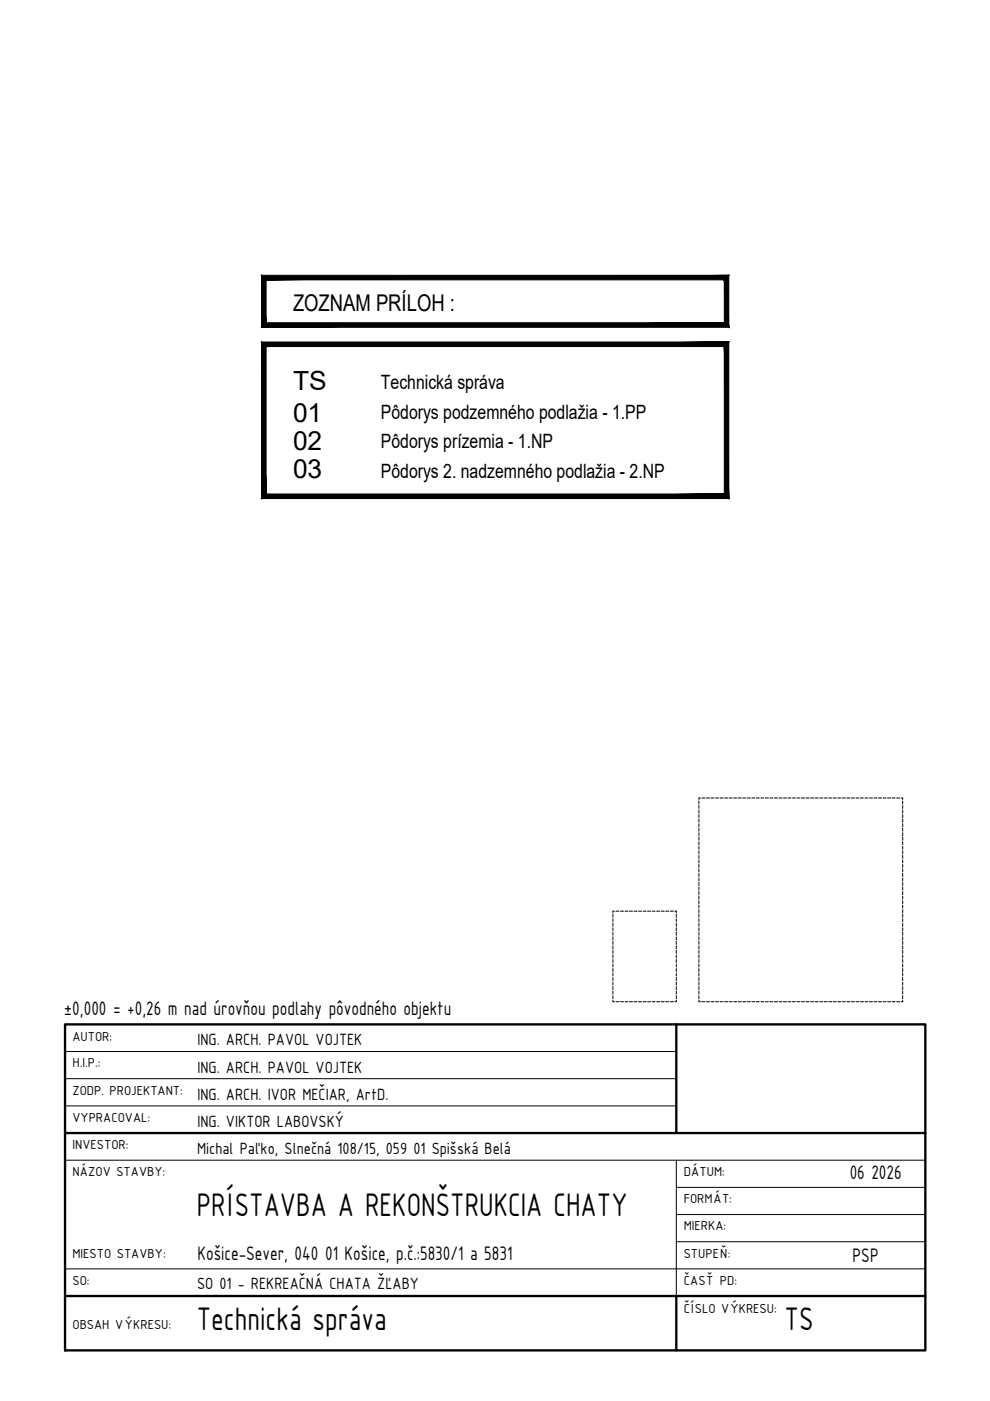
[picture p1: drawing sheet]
<svg xmlns="http://www.w3.org/2000/svg" width="210mm" height="297mm" viewBox="0 0 210 297" stroke-linecap="round" stroke-linejoin="round" font-family="sans-serif">
<!-- layer: Rozpiska -->
<g fill="#000" stroke="#000" stroke-width=".21">
<path d="M55.5 58.4v11l.9-1zM55.5 58.4l.9 .9v9.1zM55.5 58.4l.9 .9 98.1-.9zM56.4 59.3l98.1-.9-.9 .9zM154.5 58.4l-.9 .9 .9 10.1zM153.6 59.3l.9 10.1-.9-1zM55.5 69.4h99l-.9-1zM55.5 69.4l.9-1h97.2z"/>
<path d="M55.5 72.5v33.2l.9-1zM55.5 72.5l.9 1v31.2zM55.5 72.5l.9 1 98.1-1zM56.4 73.5l98.1-1-.9 1zM154.5 72.5l-.9 1 .9 32.2zM153.6 73.5l.9 32.2-.9-1zM55.5 105.7h99l-.9-1zM55.5 105.7l.9-1h97.2z"/>
</g>
<!-- layer: G-ANNO-TTLB-WIDE -->
<path d="M13.8 217.2h182.4v69.1h-182.4zM143.4 217.2v23M13.8 240.2h182.4M13.8 274.8h182.4M143.4 274.8v11.5" fill="none" stroke="#000" stroke-width=".5"/>
<!-- layer: G-ANNO-TTLB -->
<g fill="none" stroke="#000" stroke-width=".21">
<path d="M148.2 169.8v.7M148.2 170.8v.6M148.2 171.8v.6M148.2 172.7v.7M148.2 173.7v.6M148.2 174.6v.7M148.2 175.6v.6M148.2 176.5v.7M148.2 177.5v.6M148.2 178.5v.6M148.2 179.4v.7M148.5 169.2h-.3v.3"/>
<path d="M148.8 169.2h.7M149.8 169.2h.6M150.7 169.2h.7M151.7 169.2h.6M152.7 169.2h.6M153.6 169.2h.7M154.6 169.2h.6M155.6 169.2h.6M156.5 169.2h.7M157.5 169.2h.6M158.4 169.2h.7M159.4 169.2h.6"/>
<path d="M160.3 169.2h.7M161.3 169.2h.6M162.3 169.2h.6M163.2 169.2h.7M164.2 169.2h.6M165.2 169.2h.6M166.1 169.2h.7M167.1 169.2h.6M168 169.2h.7M169 169.2h.6M169.9 169.2h.7M170.9 169.2h.6"/>
<path d="M171.9 169.2h.6M172.8 169.2h.7M173.8 169.2h.6M174.8 169.2h.6M175.7 169.2h.7M176.7 169.2h.6M177.6 169.2h.7M178.6 169.2h.6M179.5 169.2h.7M180.5 169.2h.7M181.5 169.2h.6M182.4 169.2h.7"/>
<path d="M183.4 169.2h.6M184.4 169.2h.6M185.3 169.2h.6M186.3 169.2h.6M187.2 169.2h.7M188.2 169.2h.6M189.1 169.2h.7M190.1 169.2h.7M191.1 169.2h.3v.3M191.4 169.8v.7M191.4 170.8v.6M191.4 171.8v.6"/>
<path d="M191.4 172.7v.7M191.4 173.7v.6M191.4 174.6v.7M191.4 175.6v.6M191.4 176.5v.7M191.4 177.5v.6M191.4 178.5v.6M191.4 179.4v.7M130 193.8v.7M130 194.8v.6M130 195.7v.7M130 196.7v.6"/>
<path d="M130 197.7v.6M130 198.6v.7M130 199.6v.6M130.3 193.2h-.3v.3M130.6 193.2h.6M131.6 193.2h.6M132.5 193.2h.6M133.5 193.2h.6M134.4 193.2h.7M135.4 193.2h.6M136.4 193.2h.6M137.3 193.2h.7"/>
<path d="M138.3 193.2h.6M139.2 193.2h.7M140.2 193.2h.6M141.1 193.2h.7M142.1 193.2h.6M143.1 193.2h.3v.3M143.4 193.8v.7M143.4 194.8v.6M143.4 195.7v.7M143.4 196.7v.6M143.4 197.7v.6M143.4 198.6v.7"/>
<path d="M143.4 199.6v.6M148.2 180.4v.6M148.2 181.4v.6M148.2 182.3v.7M148.2 183.3v.6M148.2 184.2v.7M148.2 185.2v.6M148.2 186.1v.7M148.2 187.1v.6M148.2 188.1v.6M148.2 189v.7M148.2 190v.6"/>
<path d="M148.2 191v.6M148.2 191.9v.6M148.2 192.9v.6M148.2 193.8v.7M148.2 194.8v.6M148.2 195.7v.7M148.2 196.7v.6M148.2 197.7v.6M148.2 198.6v.7M148.2 199.6v.6M191.4 180.4v.6M191.4 181.4v.6"/>
<path d="M191.4 182.3v.7M191.4 183.3v.6M191.4 184.2v.7M191.4 185.2v.6M191.4 186.1v.7M191.4 187.1v.6M191.4 188.1v.6M191.4 189v.7M191.4 190v.6M191.4 191v.6M191.4 191.9v.6M191.4 192.9v.6"/>
<path d="M191.4 193.8v.7M191.4 194.8v.6M191.4 195.7v.7M191.4 196.7v.6M191.4 197.7v.6M191.4 198.6v.7M191.4 199.6v.6M130 212.1v.3h.3M130 200.6v.6M130 201.5v.6M130 202.5v.6M130 203.4v.7"/>
<path d="M130 204.4v.6M130 205.3v.7M130 206.3v.6M130 207.3v.6M130 208.2v.7M130 209.2v.6M130 210.1v.7M130 211.1v.6M130.6 212.4h.6M131.6 212.4h.6M132.5 212.4h.6M133.5 212.4h.6"/>
<path d="M134.4 212.4h.7M135.4 212.4h.6M136.4 212.4h.6M137.3 212.4h.7M138.3 212.4h.6M139.2 212.4h.7M140.2 212.4h.6M141.1 212.4h.7M142.1 212.4h.6M143.4 212.1v.3h-.3M143.4 200.6v.6M143.4 201.5v.6"/>
<path d="M143.4 202.5v.6M143.4 203.4v.7M143.4 204.4v.6M143.4 205.3v.7M143.4 206.3v.6M143.4 207.3v.6M143.4 208.2v.7M143.4 209.2v.6M143.4 210.1v.7M143.4 211.1v.6M148.2 212.1v.3h.3M148.2 200.6v.6"/>
<path d="M148.2 201.5v.6M148.2 202.5v.6M148.2 203.4v.7M148.2 204.4v.6M148.2 205.3v.7M148.2 206.3v.6M148.2 207.3v.6M148.2 208.2v.7M148.2 209.2v.6M148.2 210.1v.7M148.2 211.1v.6M148.8 212.4h.7"/>
<path d="M149.8 212.4h.6M150.7 212.4h.7M151.7 212.4h.6M152.7 212.4h.6M153.6 212.4h.7M154.6 212.4h.6M155.6 212.4h.6M156.5 212.4h.7M157.5 212.4h.6M158.4 212.4h.7M159.4 212.4h.6M160.3 212.4h.7"/>
<path d="M161.3 212.4h.6M162.3 212.4h.6M163.2 212.4h.7M164.2 212.4h.6M165.2 212.4h.6M166.1 212.4h.7M167.1 212.4h.6M168 212.4h.7M169 212.4h.6M169.9 212.4h.7M170.9 212.4h.6M171.9 212.4h.6"/>
<path d="M172.8 212.4h.7M173.8 212.4h.6M174.8 212.4h.6M175.7 212.4h.7M176.7 212.4h.6M177.6 212.4h.7M178.6 212.4h.6M179.5 212.4h.7M180.5 212.4h.7M181.5 212.4h.6M182.4 212.4h.7M183.4 212.4h.6"/>
<path d="M184.4 212.4h.6M185.3 212.4h.6M186.3 212.4h.6M187.2 212.4h.7M188.2 212.4h.6M189.1 212.4h.7M190.1 212.4h.7M191.4 212.1v.3h-.3M191.4 200.6v.6M191.4 201.5v.6M191.4 202.5v.6M191.4 203.4v.7"/>
<path d="M191.4 204.4v.6M191.4 205.3v.7M191.4 206.3v.6M191.4 207.3v.6M191.4 208.2v.7M191.4 209.2v.6M191.4 210.1v.7M191.4 211.1v.6M13.8 222.9h129.6M13.8 228.7h129.6M13.8 234.5h129.6M13.8 246h182.4"/>
<path d="M143.4 246v28.8M143.4 257.5h52.8M143.4 251.7h52.8M13.8 269h182.4M143.4 263.3h52.8"/>
</g>
<g font-size="7.4">
<text x="41.7" y="257.8">PRÍSTAVBA A REKONŠTRUKCIA CHATY</text>
<text x="41.7" y="282">Technická správa</text>
<text x="166.4" y="282">TS</text>
</g>
<g font-size="5.6">
<text x="62.1" y="82.6">TS</text>
<text x="62.1" y="89.5">01</text>
<text x="62.1" y="95.5">02</text>
<text x="62.1" y="101.4">03</text>
</g>
<text font-size="4.9" x="62.1" y="65.9">ZOZNAM PRÍLOH :</text>
<g font-size="4.5">
<text x="13.5" y="215.3">±0,000 = +0,26 m nad úrovňou podlahy pôvodného objektu</text>
<text x="180.1" y="250">06 2026</text>
<text x="41.9" y="267.2">Košice-Sever, 040 01 Košice, p.č.:5830/1 a 5831</text>
<text x="180.8" y="267.6">PSP</text>
</g>
<g font-size="4.2">
<text x="80.8" y="82.5">Technická správa</text>
<text x="80.8" y="88.9">Pôdorys podzemného podlažia - 1.PP</text>
<text x="80.8" y="95.1">Pôdorys prízemia - 1.NP</text>
<text x="80.8" y="101.3">Pôdorys 2. nadzemného podlažia - 2.NP</text>
</g>
<g font-size="3.7">
<text x="41.9" y="221.7">ING. ARCH. PAVOL VOJTEK</text>
<text x="41.9" y="227.4">ING. ARCH. PAVOL VOJTEK</text>
<text x="41.9" y="233.2">ING. ARCH. IVOR MEČIAR, ArtD.</text>
<text x="41.9" y="238.9">ING. VIKTOR LABOVSKÝ</text>
<text x="41.8" y="244.6">Michal Paľko, Slnečná 108/15, 059 01 Spišská Belá</text>
<text x="41.8" y="273.3">SO 01 - REKREAČNÁ CHATA ŽĽABY</text>
</g>
<g font-size="3">
<text x="15.4" y="220.7">AUTOR:</text>
<text x="15.4" y="226.3">H.I.P.:</text>
<text x="15.4" y="232.1">ZODP. PROJEKTANT:</text>
<text x="15.4" y="237.8">VYPRACOVAL:</text>
<text x="15.4" y="243.6">INVESTOR:</text>
<text x="15.4" y="249.3">NÁZOV STAVBY:</text>
<text x="145" y="249.3">DÁTUM:</text>
<text x="145" y="255.1">FORMÁT:</text>
<text x="145" y="260.9">MIERKA:</text>
<text x="15.4" y="266.6">MIESTO STAVBY:</text>
<text x="145" y="266.6">STUPEŇ:</text>
<text x="15.4" y="272.4">SO:</text>
<text x="145" y="272.4">ČASŤ PD:</text>
<text x="15.4" y="281.8">OBSAH VÝKRESU:</text>
<text x="145" y="278.4">ČÍSLO VÝKRESU:</text>
</g>
</svg>
